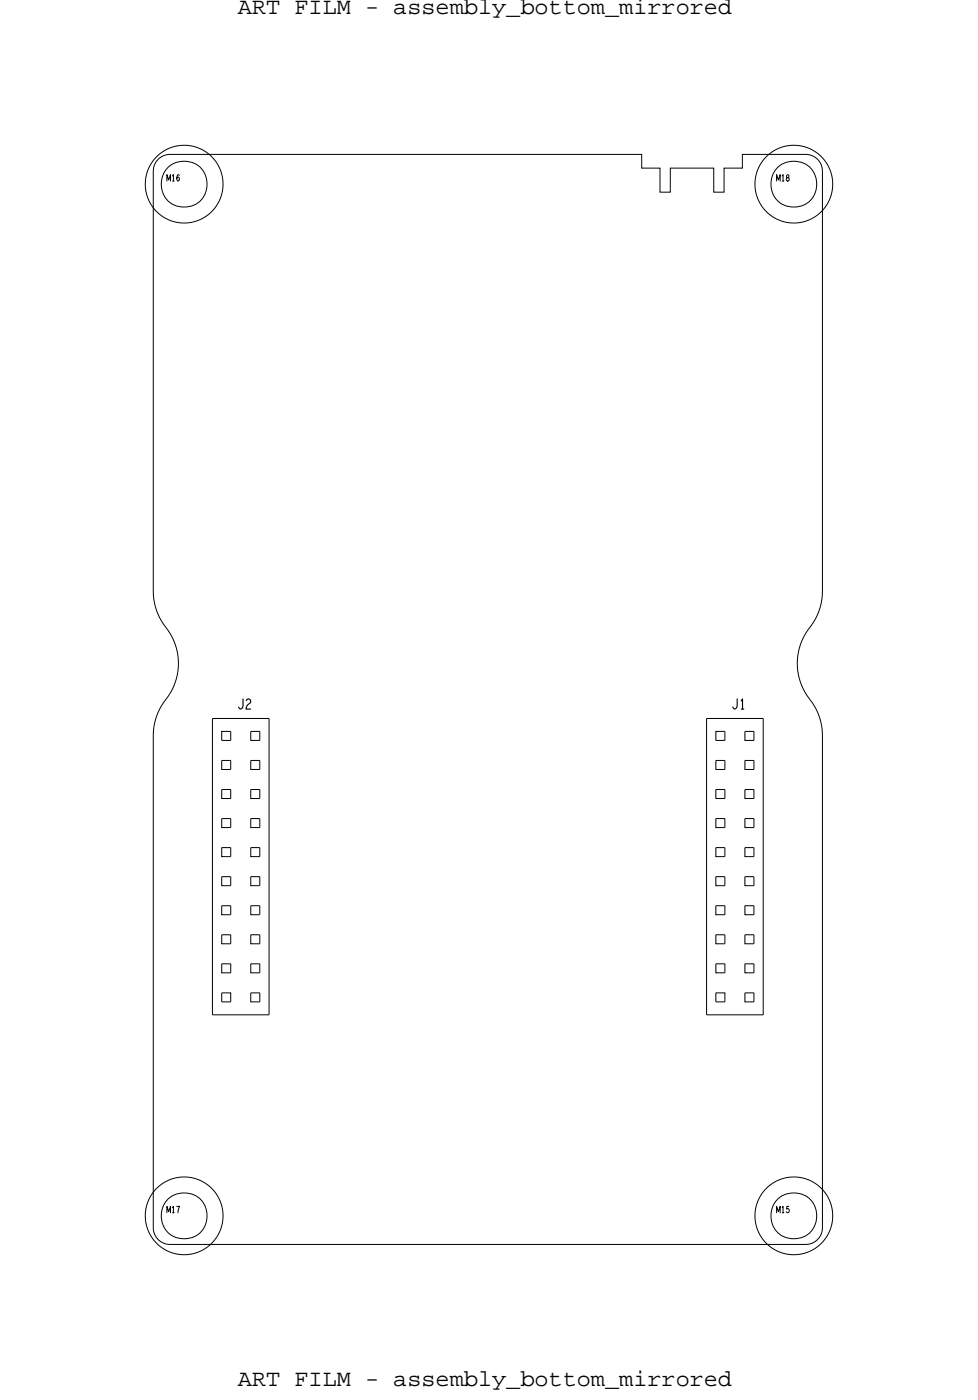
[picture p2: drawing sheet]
<svg xmlns="http://www.w3.org/2000/svg" width="85mm" height="122mm" viewBox="0 0 85 122" stroke-linecap="round" stroke-linejoin="round" font-family="sans-serif">
<!-- layer: Board Outline -->
<path d="M13.8 13.9l.5-.3 .6-.1h41.2v1.2h1.6v2.1h.9v-2.1h3.8v2.1h.9v-2.1h1.6v-1.2h5.5a1.46 1.46 0 0 1 1.5 1.5v36.7a5.8 5.8 0 0 1-1.5 3.8 5.1 5.1 0 0 0 .6 6 5.1 5.1 0 0 1 .9 2.8v43a1.46 1.46 0 0 1-1.5 1.5h-55.5a1.46 1.46 0 0 1-1.5-1.5v-43a5.8 5.8 0 0 1 1.5-3.8 5.1 5.1 0 0 0-.6-6 5.1 5.1 0 0 1-.9-2.8v-36.7l.1-.6z" fill="none" stroke="#000" stroke-width=".09"/>
<!-- layer: Components -->
<g fill="none" stroke="#000" stroke-width=".09">
<path d="M18.6 62.8h4.9v25.9h-4.9zM19.4 63.9h.8v.8h-.8zM19.4 66.5h.8v.8h-.8zM19.4 69h.8v.8h-.8zM19.4 71.6h.8v.8h-.8zM19.4 74.1h.8v.8h-.8zM19.4 76.6h.8v.8h-.8zM19.4 79.2h.8v.8h-.8zM21.9 63.9h.8v.8h-.8zM21.9 66.5h.8v.8h-.8zM21.9 69h.8v.8h-.8zM21.9 71.6h.8v.8h-.8z"/>
<path d="M21.9 74.1h.8v.8h-.8zM21.9 76.6h.8v.8h-.8zM21.9 79.2h.8v.8h-.8zM61.8 62.8h4.9v25.9h-4.9zM62.6 63.9h.8v.8h-.8zM62.6 66.5h.8v.8h-.8zM62.6 69h.8v.8h-.8zM62.6 71.6h.8v.8h-.8zM62.6 74.1h.8v.8h-.8zM62.6 76.6h.8v.8h-.8zM62.6 79.2h.8v.8h-.8zM65.1 63.9h.8v.8h-.8z"/>
<path d="M65.1 66.5h.8v.8h-.8zM65.1 69h.8v.8h-.8zM65.1 71.6h.8v.8h-.8zM65.1 74.1h.8v.8h-.8zM65.1 76.6h.8v.8h-.8zM65.1 79.2h.8v.8h-.8zM19.4 86.8h.8v.8h-.8zM19.4 81.7h.8v.8h-.8zM19.4 84.3h.8v.8h-.8zM21.9 86.8h.8v.8h-.8zM21.9 81.7h.8v.8h-.8zM21.9 84.3h.8v.8h-.8z"/>
<path d="M62.6 86.8h.8v.8h-.8zM62.6 81.7h.8v.8h-.8zM62.6 84.3h.8v.8h-.8zM65.1 86.8h.8v.8h-.8zM65.1 81.7h.8v.8h-.8zM65.1 84.3h.8v.8h-.8z"/>
<circle cx="16.1" cy="16.1" r="3.4"/>
<circle cx="16.1" cy="16.1" r="2.01"/>
<circle cx="69.4" cy="16.1" r="3.4"/>
<circle cx="69.4" cy="16.1" r="2.01"/>
<circle cx="16.1" cy="106.3" r="3.4"/>
<circle cx="16.1" cy="106.3" r="2.01"/>
<circle cx="69.4" cy="106.3" r="3.4"/>
<circle cx="69.4" cy="106.3" r="2.01"/>
</g>
<!-- layer: Text -->
<g fill="none" stroke="#000" stroke-width=".09">
<path d="M14.6 15.8v-.5l.1 .4 .2-.4v.5M15.1 15.4l.1-.1v.5M15.1 15.8h.1M15.7 15.3h-.1a.28 .28 0 0 0-.2 .2 .28 .28 0 0 0 .2 .3 .15 .15 0 0 0 .1-.2 .15 .15 0 0 0-.2 0M67.9 15.8v-.5l.1 .4 .2-.4v.5M68.4 15.4l.1-.1v.5M68.4 15.8h.1M68.8 15.3v.2a.2 .2 0 0 1 .2 .1 .2 .2 0 0 1-.1 .2 .16 .16 0 0 1-.2-.1 .16 .16 0 0 1 .2-.2l.1-.2zM14.6 106v-.5l.1 .4 .2-.4v.5M15.1 105.6l.1-.1v.5M15.1 106h.1M15.4 105.5h.3l-.1 .5"/>
<path d="M67.9 106v-.5l.1 .4 .2-.4v.5M68.4 105.6l.1-.1v.5M68.4 106h.1M69 105.5h-.2v.2a.15 .15 0 0 1 .2 .1 .15 .15 0 0 1-.1 .2 .15 .15 0 0 1-.2-.1"/>
</g>
<path d="M21.2 61.1v.7l-.2 .2-.1-.2M21.5 61.3a.21 .21 0 0 1 .3-.2 .21 .21 0 0 1 .1 .4 .59 .59 0 0 0-.4 .5h.4M64.4 61.1v.7l-.2 .2-.1-.2M64.8 61.3l.1-.2v.9M64.8 62h.2" fill="none" stroke="#000" stroke-width=".1"/>
<g font-size="2.1">
<text x="20.8" y="1.2">ART FILM - assembly_bottom_mirrored</text>
<text x="20.8" y="121.2">ART FILM - assembly_bottom_mirrored</text>
</g>
</svg>
